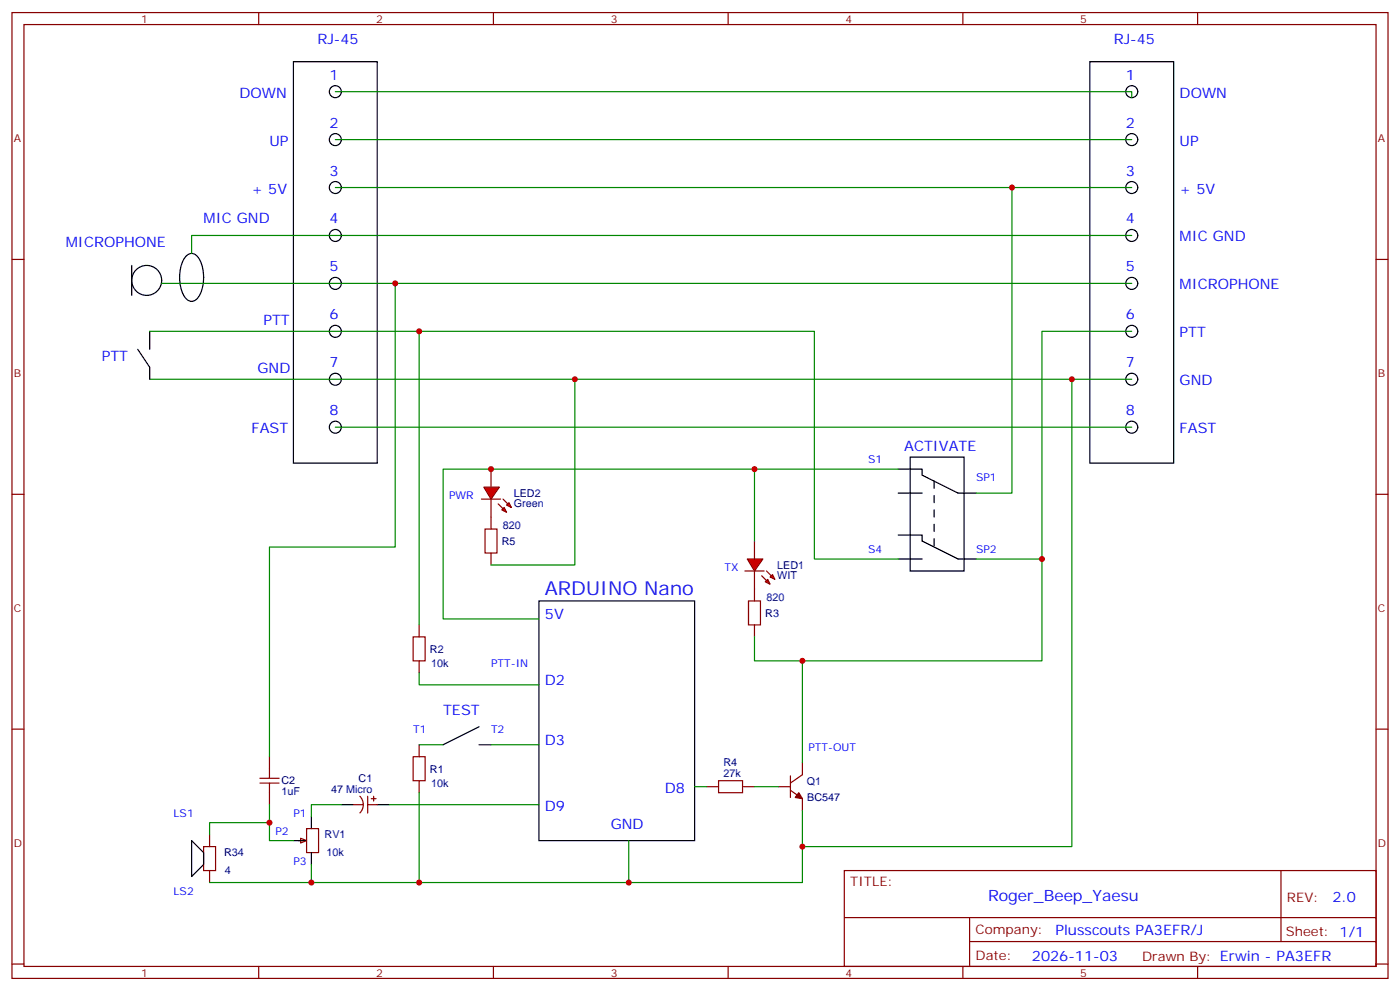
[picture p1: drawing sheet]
<svg xmlns="http://www.w3.org/2000/svg" width="412mm" height="292mm" viewBox="0 0 412 292" stroke-linecap="round" stroke-linejoin="round" font-family="sans-serif">
<g fill="none" stroke="#870000" stroke-width=".35">
<path d="M3.5 3.7h405.4v284.3h-405.4zM7.1 7.2h398.2v277.3h-398.2zM76.2 3.7v3.5M145.3 3.7v3.5M214.5 3.7v3.5M283.6 3.7v3.5M352.8 3.7v3.5M3.5 76.4h3.6M405.3 76.4h3.6M3.5 145.5h3.6M405.3 145.5h3.6M222.2 173.4v3.5"/>
<path d="M222.2 184v3.5M3.5 214.7h3.6M123.5 219.3v3.5M405.3 214.7h3.6M123.5 229.8v3.6M248.7 256.3h156.6v28.2h-156.6zM377.3 256.3v20.9M248.7 270.1h156.5M285.6 277.2h119.6M285.6 270.1v14.2M3.5 283.8h3.6M76.2 284.5v3.5"/>
<path d="M145.3 284.5v3.5M214.5 284.5v3.5M283.6 284.5v3.5M352.8 284.5v3.5M405.3 283.8h3.6"/>
</g>
<g fill="none" stroke="#000" stroke-width=".35">
<path d="M86.4 18.2h24.7v118.1h-24.7zM321 18.2h24.7v118.1h-24.7zM38.8 78.1v8.9M54.8 75.4a2.18 2.18 0 0 1 3.7 .6 11.6 11.6 0 0 1-.4 11.9 2.18 2.18 0 0 1-3.7-.5 11.6 11.6 0 0 1 .4-12zM44.1 97.5v5.3M40.6 102.8l3.5 5.3M158.7 176.9h45.9v70.6h-45.9z"/>
<circle cx="98.8" cy="27" r="1.76"/>
<circle cx="333.4" cy="27" r="1.76"/>
<circle cx="98.8" cy="41.1" r="1.76"/>
<circle cx="98.8" cy="55.2" r="1.76"/>
<circle cx="333.4" cy="55.2" r="1.76"/>
<circle cx="333.4" cy="41.1" r="1.76"/>
<circle cx="98.8" cy="69.3" r="1.76"/>
<circle cx="333.4" cy="69.3" r="1.76"/>
<circle cx="43.2" cy="82.6" r="4.4"/>
<circle cx="98.8" cy="83.4" r="1.76"/>
<circle cx="98.8" cy="97.5" r="1.76"/>
<circle cx="333.4" cy="97.5" r="1.76"/>
<circle cx="333.4" cy="83.4" r="1.76"/>
<circle cx="98.8" cy="111.7" r="1.76"/>
<circle cx="333.4" cy="111.7" r="1.76"/>
<circle cx="98.8" cy="125.8" r="1.76"/>
<circle cx="333.4" cy="125.8" r="1.76"/>
</g>
<path d="M220.5 176.9h3.5v7.1h-3.5zM121.7 222.8h3.5v7h-3.5z" fill="none" stroke="#a10000" stroke-width=".35"/>
<path d="M98.8 27h234.6v1.8M98.8 41.1h234.6M98.8 55.2h234.6M333.4 69.3h-277v5.3M47.6 83.4h285.8M44.1 111.7h289.3M98.8 125.8h234.6" fill="none" stroke="#008700" stroke-width=".35"/>
<g fill="#f00" stroke="#870000" stroke-width=".35">
<path d="M220.1 164.6h4.6l-2.5 3.5z"/>
<path d="M219.4 168.1h5.7z"/>
</g>
<g fill="#870000" stroke="#870000" stroke-width=".35">
<path d="M225.8 168.1l1.4 1.4z"/>
<path d="M224.4 169.5l1.4 1.4z"/>
</g>
<g fill="#f00" stroke="#870000" stroke-width=".35">
<path d="M226.8 169.9l.7-.7 .7 1.4z"/>
<path d="M225.4 171.3l.7-.7 .7 1.4z"/>
</g>
<path d="M222.2 159.3v5.3M222.2 168.1v5.3M123.5 184v3.5M123.5 194.6v3.5M208.1 231.6h3.6M218.7 231.6h3.5M229.3 231.6h3.5M232.8 232.7l3.6 2.4v3.6M232.8 228.4v6.4M236.4 224.5v3.6l-3.6 2.4" fill="none" stroke="#870000" stroke-width=".35"/>
<path d="M121.7 187.5h3.5v7.1h-3.5zM211.7 229.8h7v3.6h-7z" fill="none" stroke="#a10000" stroke-width=".35"/>
<path d="M235.3 233.4l1.1 1.7-2.2-.3z" fill="#870000" stroke="#870000" stroke-width=".35"/>
<g fill="none" stroke="#008700" stroke-width=".35">
<path d="M298.1 55.2v90h-10.6M44.1 97.5h79.4v86.5M123.5 97.5h116.4v67.1h24.7M333.4 97.5h-26.5v67.1h-19.4M264.6 138.1h-134.1v44.1h28.2M306.9 164.6v30h-70.5v29.9M123.5 198.1v3.5h35.2M123.5 219.3h7M144.6 219.3h14.1M123.5 233.4v26.4h61.7v-12.3M204.6 231.6h3.5M222.2 231.6h7.1"/>
<path d="M236.4 238.7v21.1h-51.2"/>
</g>
<path d="M44.1 108.1v3.6M264.6 138.1h7v1.8l10.6 5.3h5.3M268.1 134.6h15.9v33.5h-15.9zM264.6 157.5h7v1.8l10.6 5.3h5.3M264.6 145.2h7M264.6 164.6h7M141.1 214l-10.6 5.3M141.1 219.3h3.5" fill="none" stroke="#000" stroke-width=".35"/>
<path d="M275.2 141.6v19.4" fill="none" stroke="#000" stroke-width=".35" stroke-dasharray="2.1 2.1"/>
<path d="M88.5 246.8l1.8 .7-1.8 .7z" fill="#f0f0f0" stroke="#870000" stroke-width=".35"/>
<g fill="none" stroke="#870000" stroke-width=".35">
<path d="M144.6 152.2v3.6M144.6 162.8v3.5M79.4 222.8v3.5M79.4 233.4v3.5M104.1 236.9h2.8M106 234.4a3.5 3.5 0 0 1 0 4.9M108.3 234.4v5M108.3 236.9h2.8M109.4 235.1h1.4M110.1 234.4v1.4M61.7 245.7v3.5M61.7 256.3v3.5"/>
<path d="M87.8 247.5h1.8M90.3 243.9h3.5v7.1h-3.5z"/>
</g>
<path d="M100.5 236.9h3.6M111.1 236.9h3.6M56.4 247.5l3.6 3.5v3.5l-3.6 3.6zM86.4 247.5h3.6M91.7 240.4v3.5M91.7 251v3.5" fill="none" stroke="#000" stroke-width=".35"/>
<path d="M116.4 83.4v77.6h-37v61.8M222.2 138.1v21.2M222.2 187.5v7.1h14.2M79.4 236.9v10.6h7M100.5 236.9h-8.8v3.5M114.7 236.9h44M61.7 259.8h30M79.4 242.2h-17.7v3.5M91.7 254.5v5.3h31.8" fill="none" stroke="#008700" stroke-width=".35"/>
<path d="M142.9 155.8h3.5v7h-3.5zM76.6 230.5h5.6M76.6 229.1h5.6M79.4 226.3v2.8M79.4 230.5v2.9M60 249.2h3.5v7.1h-3.5z" fill="none" stroke="#a10000" stroke-width=".35"/>
<g fill="#f00" stroke="#870000" stroke-width=".35">
<path d="M142.5 143.4h4.6l-2.5 3.5z"/>
<path d="M141.8 146.9h5.7z"/>
</g>
<g fill="#870000" stroke="#870000" stroke-width=".35">
<path d="M148.2 146.9l1.4 1.4z"/>
<path d="M146.8 148.3l1.4 1.5z"/>
</g>
<g fill="#f00" stroke="#870000" stroke-width=".35">
<path d="M149.2 148.7l.7-.7 .7 1.4z"/>
<path d="M148.5 149.4l.7 1.4-1.4-.7z"/>
</g>
<path d="M144.6 138.1v5.3M144.6 146.9v5.3" fill="none" stroke="#870000" stroke-width=".35"/>
<path d="M169.3 111.7v54.6h-24.7M315.7 111.7v137.5h-79.3" fill="none" stroke="#008700" stroke-width=".35"/>
<g fill="#c00">
<circle cx="185.2" cy="259.8" r=".88"/>
<circle cx="123.5" cy="97.5" r=".88"/>
<circle cx="306.9" cy="164.6" r=".88"/>
<circle cx="123.5" cy="259.8" r=".88"/>
<circle cx="116.4" cy="83.4" r=".88"/>
<circle cx="91.7" cy="259.8" r=".88"/>
<circle cx="79.4" cy="242.2" r=".88"/>
<circle cx="298.1" cy="55.2" r=".88"/>
<circle cx="222.3" cy="138.1" r=".88"/>
<circle cx="236.4" cy="194.6" r=".88"/>
<circle cx="144.6" cy="138.1" r=".88"/>
<circle cx="315.7" cy="111.7" r=".88"/>
<circle cx="236.4" cy="249.2" r=".88"/>
<circle cx="169.3" cy="111.7" r=".88"/>
</g>
<text font-size="5.6" fill="#00f" x="160.5" y="175.2">ARDUINO Nano</text>
<text font-size="4.6" fill="#00f" x="291" y="265.1">Roger_Beep_Yaesu</text>
<g font-size="4.2" fill="#00f">
<text x="93.5" y="12.9">RJ-45</text>
<text x="328.1" y="12.9">RJ-45</text>
<text x="97" y="23.5">1</text>
<text x="331.6" y="23.5">1</text>
<text x="70.6" y="28.8">DOWN</text>
<text x="347.5" y="28.8">DOWN</text>
<text x="97" y="37.6">2</text>
<text x="331.6" y="37.6">2</text>
<text x="79.4" y="42.9">UP</text>
<text x="347.5" y="42.9">UP</text>
<text x="97" y="51.7">3</text>
<text x="331.6" y="51.7">3</text>
<text x="74.1" y="57">+ 5V</text>
<text x="347.5" y="57">+ 5V</text>
<text x="60" y="65.8">MIC GND</text>
<text x="97" y="65.8">4</text>
<text x="331.6" y="65.8">4</text>
<text x="347.5" y="71.1">MIC GND</text>
<text x="19.4" y="72.8">MICROPHONE</text>
<text x="97" y="79.9">5</text>
<text x="331.6" y="79.9">5</text>
<text x="347.5" y="85.2">MICROPHONE</text>
<text x="77.6" y="95.8">PTT</text>
<text x="97" y="94">6</text>
<text x="331.6" y="94">6</text>
<text x="347.5" y="99.3">PTT</text>
<text x="30" y="106.4">PTT</text>
<text x="75.8" y="109.9">GND</text>
<text x="97" y="108.1">7</text>
<text x="331.6" y="108.1">7</text>
<text x="347.5" y="113.4">GND</text>
<text x="97" y="122.2">8</text>
<text x="331.6" y="122.2">8</text>
<text x="74.1" y="127.5">FAST</text>
<text x="347.5" y="127.5">FAST</text>
<text x="266.3" y="132.8">ACTIVATE</text>
<text x="160.5" y="182.2">5V</text>
<text x="160.5" y="201.6">D2</text>
<text x="130.5" y="210.4">TEST</text>
<text x="160.5" y="219.3">D3</text>
<text x="195.8" y="233.4">D8</text>
<text x="160.5" y="238.7">D9</text>
<text x="179.9" y="243.9">GND</text>
<text x="392.5" y="265.6">2.0</text>
<text x="310.9" y="275.1">Plusscouts PA3EFR/J</text>
<text x="304" y="282.9">2026-11-03</text>
</g>
<g font-size="3.9" fill="#800">
<text x="250.5" y="260.9">TITLE:</text>
<text x="379.1" y="265.6">REV:</text>
<text x="287.4" y="275.1">Company:</text>
<text x="378.7" y="275.7">Sheet: 1/1</text>
<text x="287.4" y="282.8">Date:</text>
<text x="336.4" y="282.8">Drawn By: Erwin - PA3EFR</text>
</g>
<g font-size="3.2" fill="#800">
<text x="41.6" y="6.7">1</text>
<text x="110.8" y="6.7">2</text>
<text x="179.9" y="6.7">3</text>
<text x="249.1" y="6.7">4</text>
<text x="318.2" y="6.7">5</text>
<text x="4.1" y="41.8">A</text>
<text x="405.9" y="41.8">A</text>
<text x="4.1" y="110.9">B</text>
<text x="405.9" y="110.9">B</text>
<text x="4.1" y="180.1">C</text>
<text x="405.9" y="180.1">C</text>
<text x="4.1" y="249.2">D</text>
<text x="405.9" y="249.2">D</text>
<text x="41.6" y="287.5">1</text>
<text x="110.8" y="287.5">2</text>
<text x="179.9" y="287.5">3</text>
<text x="249.1" y="287.5">4</text>
<text x="318.2" y="287.5">5</text>
</g>
<g font-size="3.2" fill="#00f">
<text x="255.8" y="136.3">S1</text>
<text x="287.5" y="141.6">SP1</text>
<text x="132.3" y="146.9">PWR</text>
<text x="255.8" y="162.8">S4</text>
<text x="287.5" y="162.8">SP2</text>
<text x="213.4" y="168.1">TX</text>
<text x="144.6" y="196.3">PTT-IN</text>
<text x="121.7" y="215.7">T1</text>
<text x="144.6" y="215.7">T2</text>
<text x="238.1" y="221">PTT-OUT</text>
<text x="51.2" y="240.4">LS1</text>
<text x="81.1" y="245.7">P2</text>
<text x="86.4" y="240.4">P1</text>
<text x="86.4" y="254.5">P3</text>
<text x="51.2" y="263.3">LS2</text>
</g>
<g font-size="3.2" fill="#000080">
<text x="151.3" y="149.4">Green</text>
<text x="151.3" y="146.2">LED2</text>
<text x="148.2" y="155.8">820</text>
<text x="147.8" y="160.5">R5</text>
<text x="229" y="167.4">LED1</text>
<text x="229" y="170.6">WIT</text>
<text x="225.8" y="176.9">820</text>
<text x="225.4" y="181.6">R3</text>
<text x="126.7" y="192.2">R2</text>
<text x="127" y="196.3">10k</text>
<text x="126.7" y="227.5">R1</text>
<text x="213.1" y="225.6">R4</text>
<text x="82.9" y="230.9">C2</text>
<text x="97.5" y="233.4">47 Micro</text>
<text x="105.6" y="230.2">C1</text>
<text x="127" y="231.6">10k</text>
<text x="213.1" y="228.8">27k</text>
<text x="237.7" y="231">Q1</text>
<text x="82.9" y="234.1">1uF</text>
<text x="237.8" y="235.8">BC547</text>
<text x="95.6" y="246.8">RV1</text>
<text x="66" y="252.1">R34</text>
<text x="66.3" y="257.4">4</text>
<text x="96.2" y="252.1">10k</text>
</g>
</svg>
